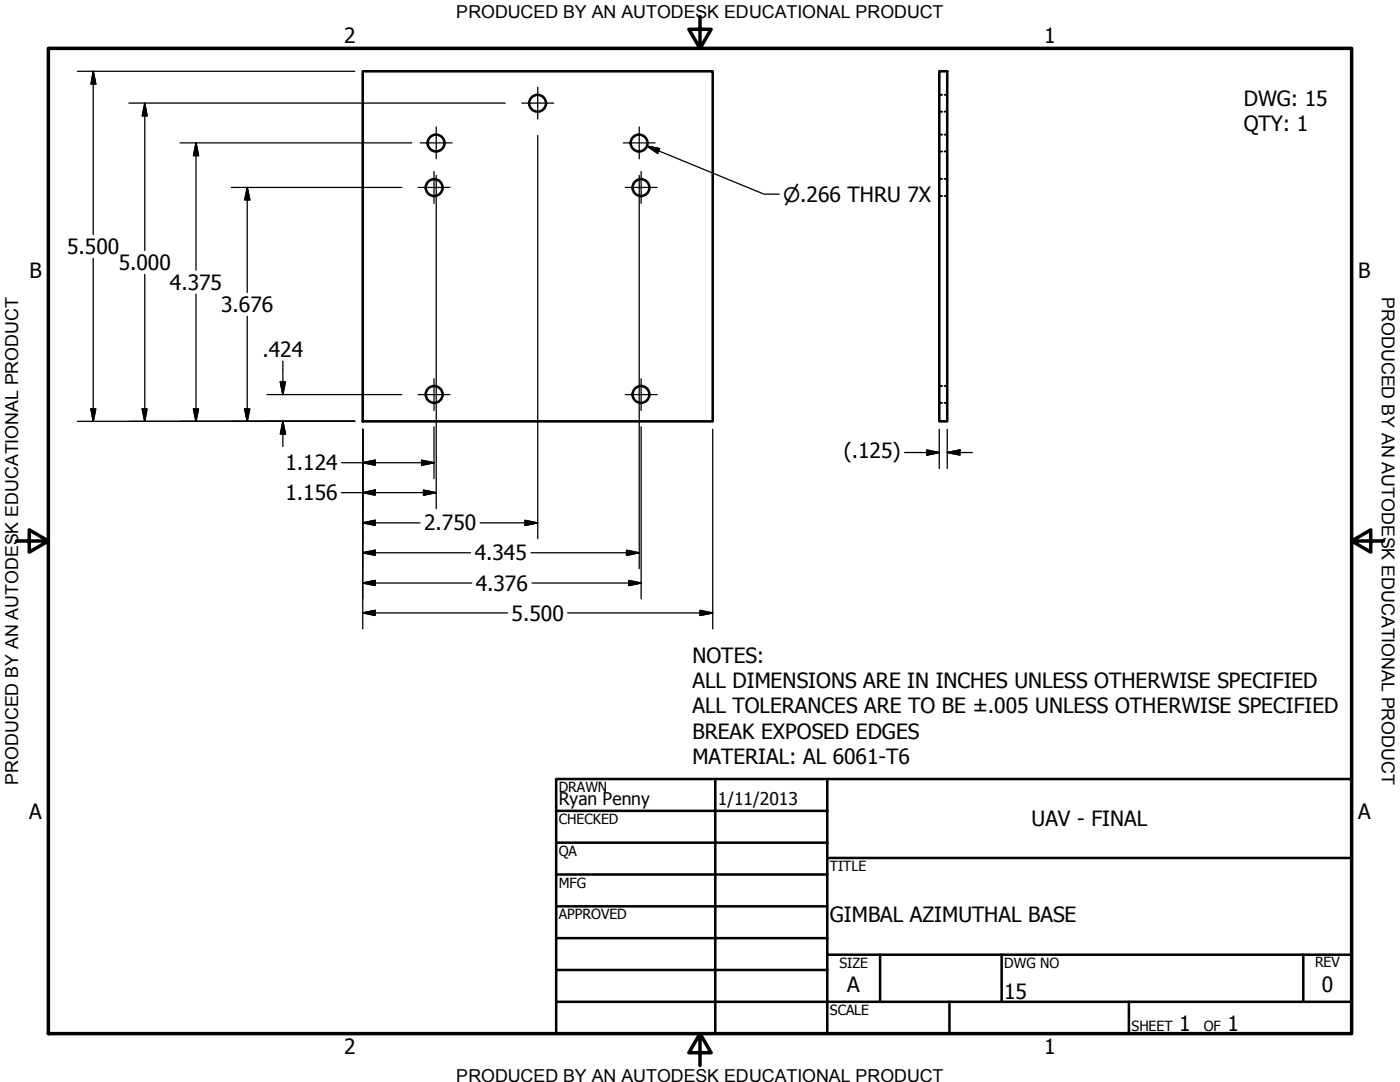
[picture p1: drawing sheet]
<svg xmlns="http://www.w3.org/2000/svg" width="279mm" height="216mm" viewBox="0 0 279 216" stroke-linecap="round" stroke-linejoin="round" font-family="sans-serif">
<!-- layer: Visible (ANSI) -->
<g fill="none" stroke="#000" stroke-width=".51">
<path d="M72.4 14.2h69.8v69.9h-69.8zM187.5 14.2h1.5v69.9h-1.5z"/>
<circle cx="86.6" cy="37.4" r="1.68"/>
<circle cx="87" cy="28.5" r="1.68"/>
<circle cx="107.3" cy="20.6" r="1.68"/>
<circle cx="127.5" cy="28.5" r="1.68"/>
<circle cx="127.9" cy="37.4" r="1.68"/>
<circle cx="86.6" cy="78.7" r="1.68"/>
<circle cx="127.9" cy="78.7" r="1.68"/>
</g>
<!-- layer: Hidden (ANSI) -->
<g fill="none" stroke="#000" stroke-width=".38">
<path d="M187.5 18.9h.5M188.5 18.9h.5M187.5 30.2h.5M187.5 26.9h.5M187.5 22.3h.5M187.5 39.1h.5M187.5 35.7h.5M188.5 30.2h.5M188.5 26.9h.5M188.5 22.3h.5M188.5 39.1h.5M188.5 35.7h.5"/>
<path d="M187.5 77h.5M188.5 77h.5M187.5 80.4h.5M188.5 80.4h.5"/>
</g>
<!-- layer: Border (ANSI) -->
<path d="M9.7 9.7h260v196.5h-260zM139.7 3.3v6.4l-2.2-3.9h4.4l-2.2 3.9M3.3 107.9h6.4l-3.9-2.2v4.5l3.9-2.3M269.7 107.9l3.9 2.3v-4.5l-3.9 2.2h6.4M139.7 206.2l2.2 3.9h-4.4l2.2-3.9v6.4" fill="none" stroke="#000" stroke-width=".7"/>
<!-- layer: Title (ANSI) -->
<g fill="none" stroke="#000" stroke-width=".51">
<path d="M111 155.4h158.7v50.8h-158.7zM142.7 155.4v50.8M165.1 155.4v50.8M111 161.8h54.1M111 168.1h54.1M111 174.5h54.1M165.1 171.2h104.6M111 180.8h54.1M111 187.2h54.1M111 193.5h54.1M111 199.9h158.7M165.1 190.5h104.6"/>
<path d="M175.6 190.5v9.4M189.5 199.9v6.3M199.9 190.5v9.4M225.3 199.9v6.3M260.1 190.5v9.4"/>
</g>
<!-- layer: Center Mark (ANSI) -->
<g fill="none" stroke="#000" stroke-width=".25">
<path d="M107.3 17.4v6.3M83.4 37.4h6.4M83.9 28.5h6.3M86.6 34.2v6.4M87.1 25.3v6.4M104.1 20.6h6.4M124.4 28.5h6.3M124.8 37.4h6.3M127.6 25.3v6.4M128 34.2v6.4M83.4 78.7h6.4M86.6 75.6v6.3"/>
<path d="M124.8 78.7h6.3M128 75.6v6.3"/>
</g>
<!-- layer: Dimension (ANSI) -->
<g fill="none" stroke="#000" stroke-width=".25">
<path d="M15.4 14.2h55.4M18.6 14.2l.5 2.6h-.9zM18.6 14.2v32.6M25.7 20.6h75.1M28.9 20.6l.4 2.5h-.9zM28.9 20.6v29.4M35.9 28.5h46.3M39.1 28.5l.5 2.6h-1zM39.1 28.5v25.4M46.2 37.4h34M49.3 37.4l.5 2.5h-1zM49.3 37.4v21"/>
<path d="M87.1 35v2.3M87.1 37.5v41.1M107.3 27.1v80.4M127.6 35v2.3M127.6 37.5v41.1M18.6 51.6v32.5M28.9 54.7v29.4M39.1 58.7v25.4M49.3 63.1v21M53.3 78.7h26.9M55.9 76.2h1.1l-.5 2.5zM56.5 72.1v6.6"/>
<path d="M87.1 78.8v22.7M127.6 78.8v34.7M15.4 84.1h55.4M18.2 81.6h.9l-.5 2.5zM28.4 81.6h.9l-.4 2.5zM38.6 81.6h1l-.5 2.5zM48.8 81.6h1l-.5 2.5zM56.5 84.1l.5 2.5h-1.1zM56.5 84.1v5M68.1 92.3h18.5M68.1 98.3h19M72.4 92.3l2.5-.5v1z"/>
<path d="M72.4 98.3l2.5-.5v1zM72.4 85.7v39.8M84.1 91.8l2.5 .5-2.5 .5zM84.5 97.8l2.6 .5-2.6 .5zM86.6 85.2v10.3M128 85.2v34.3M142.2 85.7v39.8M180.5 90.3h7M185 89.8l2.5 .5-2.5 .5zM187.5 85.7v7.8M189 90.3l2.6-.5v1zM189 90.3h5.1"/>
<path d="M189 85.7v7.8M72.4 104.3l2.5-.5v1zM72.4 110.3l2.5-.5v1zM72.4 116.3l2.5-.5v1zM72.4 104.3h11.4M72.4 110.3h21.5M72.4 116.3h21.8M95.8 104.3h11.5M104.8 103.8l2.5 .5-2.5 .5zM106 110.3h21.6M106.2 116.3h21.8M125 109.8l2.6 .5-2.6 .5z"/>
<path d="M125.5 115.8l2.5 .5-2.5 .5zM72.4 122.3l2.5-.5v1zM72.4 122.3h28.9M113.3 122.3h28.9M139.7 121.8l2.5 .5-2.5 .5z"/>
</g>
<g fill="#000" stroke="#000" stroke-width=".25">
<path d="M18.6 14.2l.5 2.6zM18.6 14.2l.5 2.6h-.9zM28.9 20.6l.4 2.5zM28.9 20.6l.4 2.5h-.9zM39.1 28.5l.5 2.6zM39.1 28.5l.5 2.6h-1zM49.3 37.4l.5 2.5zM49.3 37.4l.5 2.5h-1zM55.9 76.2l.6 2.5zM55.9 76.2h1.1l-.5 2.5zM18.2 81.6l.4 2.5zM18.2 81.6h.9l-.5 2.5z"/>
<path d="M28.4 81.6l.5 2.5zM28.4 81.6h.9l-.4 2.5zM38.6 81.6l.5 2.5zM38.6 81.6h1l-.5 2.5zM48.8 81.6l.5 2.5zM48.8 81.6h1l-.5 2.5zM56.5 84.1l.5 2.5zM56.5 84.1l.5 2.5h-1.1zM72.4 92.3l2.5-.5zM72.4 92.3l2.5-.5v1zM72.4 98.3l2.5-.5zM72.4 98.3l2.5-.5v1z"/>
<path d="M84.1 92.8l2.5-.5zM84.1 91.8l2.5 .5-2.5 .5zM84.5 98.8l2.6-.5zM84.5 97.8l2.6 .5-2.6 .5zM185 90.8l2.5-.5zM185 89.8l2.5 .5-2.5 .5zM189 90.3l2.6-.5zM189 90.3l2.6-.5v1zM72.4 104.3l2.5-.5zM72.4 104.3l2.5-.5v1zM72.4 110.3l2.5-.5zM72.4 110.3l2.5-.5v1z"/>
<path d="M72.4 116.3l2.5-.5zM72.4 116.3l2.5-.5v1zM104.8 104.8l2.5-.5zM104.8 103.8l2.5 .5-2.5 .5zM125 110.8l2.6-.5zM125 109.8l2.6 .5-2.6 .5zM125.5 116.8l2.5-.5zM125.5 115.8l2.5 .5-2.5 .5zM72.4 122.3l2.5-.5zM72.4 122.3l2.5-.5v1zM139.7 122.8l2.5-.5zM139.7 121.8l2.5 .5-2.5 .5z"/>
</g>
<!-- layer: Symbol (ANSI) -->
<path d="M129.1 29.1l2.5 .6-.3 .9zM129.1 29.1l23.4 9.6h3" fill="none" stroke="#000" stroke-width=".25"/>
<path d="M129.1 29.1l2.5 .6zM129.1 29.1l2.5 .6-.3 .9z" fill="#000" stroke="#000" stroke-width=".25"/>
<g font-size="4.2">
<text x="68.7" y="8.6">2</text>
<text x="208.4" y="8.6">1</text>
<text x="248.2" y="21.2">DWG: 15</text>
<text x="248.2" y="26.2">QTY: 1</text>
<text x="13.4" y="50.7">5.500</text>
<text x="23.7" y="53.8">5.000</text>
<text x="5.9" y="55.5">B</text>
<text x="33.9" y="57.8">4.375</text>
<text x="271.1" y="55.5">B</text>
<text x="44.1" y="62.3">3.676</text>
<text x="52.4" y="71.3">.424</text>
<text x="57" y="93.9">1.124</text>
<text x="168.4" y="91.4">(.125)</text>
<text x="57" y="99.8">1.156</text>
<text x="84.6" y="105.9">2.750</text>
<text x="94.7" y="111.8">4.345</text>
<text x="94.9" y="117.9">4.376</text>
<text x="102.1" y="123.8">5.500</text>
<text x="138.2" y="132.3">NOTES:</text>
<text x="138.2" y="137.4">ALL DIMENSIONS ARE IN INCHES UNLESS OTHERWISE SPECIFIED</text>
<text x="138.2" y="142.4">ALL TOLERANCES ARE TO BE ±.005 UNLESS OTHERWISE SPECIFIED</text>
<text x="138.2" y="147.4">BREAK EXPOSED EDGES</text>
<text x="138.2" y="152.4">MATERIAL: AL 6061-T6</text>
<text x="5.8" y="163.4">A</text>
<text x="205.9" y="164.8">UAV - FINAL</text>
<text x="271" y="163.4">A</text>
<text x="165.6" y="183.9">GIMBAL AZIMUTHAL BASE</text>
<text x="169.1" y="198">A</text>
<text x="263.8" y="198">0</text>
<text x="200.4" y="199.3">15</text>
<text x="235.3" y="205.7">1</text>
<text x="245" y="205.7">1</text>
<text x="68.7" y="210.3">2</text>
<text x="208.4" y="210.3">1</text>
</g>
<text font-size="4" x="156.3" y="40.3">⌀.266 THRU 7X</text>
<g font-size="3.6">
<text x="91.1" y="3.6">PRODUCED BY AN AUTODESK EDUCATIONAL PRODUCT</text>
<text x="275.8" y="59.3" transform="rotate(90 275.8 59.3)">PRODUCED BY AN AUTODESK EDUCATIONAL PRODUCT</text>
<text x="3.6" y="156.6" transform="rotate(-90 3.6 156.6)">PRODUCED BY AN AUTODESK EDUCATIONAL PRODUCT</text>
<text x="91.1" y="215.9">PRODUCED BY AN AUTODESK EDUCATIONAL PRODUCT</text>
</g>
<g font-size="3.5">
<text x="111.5" y="160.6">Ryan Penny</text>
<text x="143.3" y="160.7">1/11/2013</text>
</g>
<g font-size="2.8">
<text x="111.5" y="158">DRAWN</text>
<text x="111.5" y="164.4">CHECKED</text>
<text x="111.5" y="170.8">QA</text>
<text x="165.6" y="173.7">TITLE</text>
<text x="111.5" y="177.1">MFG</text>
<text x="111.5" y="183.5">APPROVED</text>
<text x="167.5" y="193.1">SIZE</text>
<text x="200.4" y="193.1">DWG NO</text>
<text x="262.4" y="193">REV</text>
<text x="165.6" y="202.5">SCALE</text>
<text x="225.8" y="205.7">SHEET</text>
<text x="240.2" y="205.7">OF</text>
</g>
</svg>
